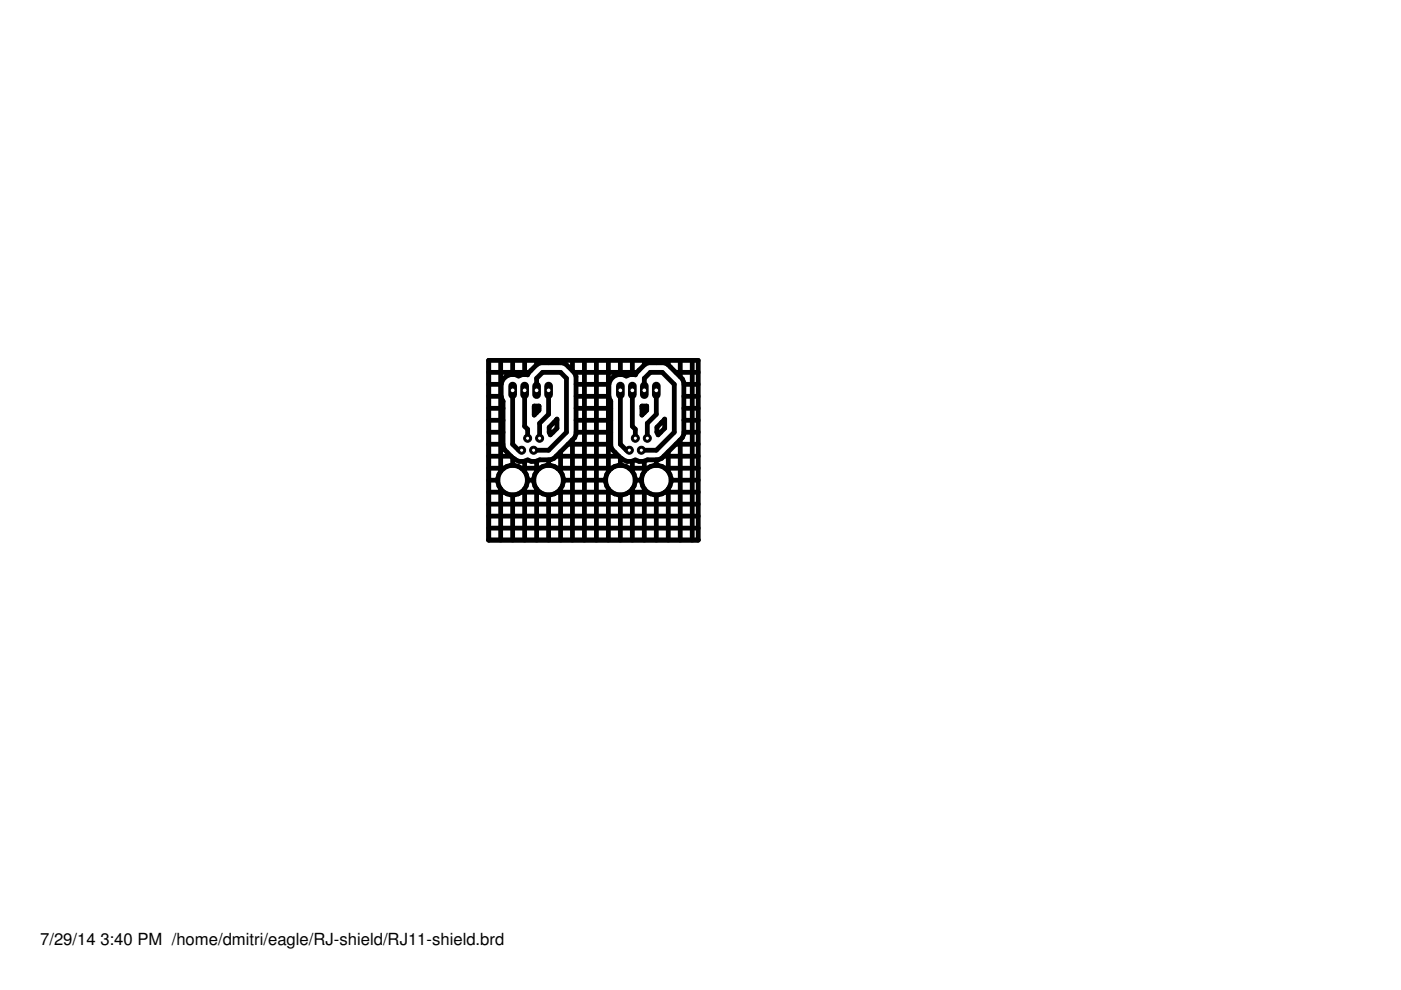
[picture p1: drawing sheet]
<svg xmlns="http://www.w3.org/2000/svg" width="297mm" height="210mm" viewBox="0 0 297 210" stroke-linecap="round" stroke-linejoin="round" font-family="sans-serif">
<g fill="none" stroke="#000" stroke-width="1">
<path d="M103.6 79h8.6M103.6 76.4h44.4v38.1h-44.4zM106.2 76.4v23.5M108.7 76.4v3M111.2 76.4v3M113.8 76.4v.9M116.3 76.4v.5M118.9 76.4v.5M121.4 76.4v2.2M121.7 79h13.3M123.9 76.4v38.1M126.4 76.4v38.1"/>
<path d="M129 76.4v23.5M130.2 79.8l.8-.4h1l.8 .3 .8-.3 1.1 .1 .2-.4 1.8-1.9 .8-.3h3.3l.8 .3 3.1 3.1 .3 .8v11l-.3 .7-4.4 4.4-.7 .3h-2.3l-.9 .3h-.9l-.8-.3a2.55 2.55 0 0 1-3-.3l-1.9-1.9-.3-.7v-9.5l-.4-.9v-2.8l.4-.9zM131.5 76.4v3M134.1 76.4v3M136.6 76.4v.9M139.1 76.4v.5M141.7 76.4v.9M143.3 79h4.7M144.2 76.4v3.5M146.8 76.4v38.1M103.6 99.3h3.2M103.6 96.7h4.8"/>
<path d="M103.6 94.2h3.1M103.6 91.7h3.1M103.6 89.1h3.1M103.6 86.6h3.1M103.6 84h2.7M103.6 81.5h2.7M106.6 80.5a2.47 2.47 0 0 1 3.4-.8l.7-.3 1.2 .1 .1-.4 1.9-1.9 .7-.3h4.7l.7 .3 1.8 1.9 .3 .7v12.3l-.3 .7-4.3 4.4-.8 .3h-2.3l-.8 .3h-1l-.7-.3a2.58 2.58 0 0 1-3.1-.3l-1.8-1.9-.3-.7v-9.5l-.4-.9v-2.8zM108.7 82.8v11.4l1.3 1.3h.6M108.7 97.1v1.6M110.5 99.3h3.9M111.2 82.8v7.6l.7 .6v1.9M111.2 97.8v2.1"/>
<path d="M113.3 86.1h1v.9l-1 1zM113.3 86.6h1M113.8 82.8v-2.6l1.2-1.2h3.9l1.2 1.2v11.5l-3.8 3.8h-3.2M113.8 86.1v1.4M113.8 97.8v2.1M116.3 82.8v5l-1.9 1.9v3.2M116.3 97.5v1.2M116.4 91.7h.8M117.9 96.7h13.3M117.9 89.1h.2M118.1 88.9v1.9l-1.4 1.4-.3-.6v-1zM118.2 99.3h11.5"/>
<path d="M118.9 95.8v4.1M120.4 94.2h9.1M121.4 93.3v21.2M122.1 91.7h7.4M122.1 89.1h7.4M122.1 86.6h7.4M122.1 84h7M122.1 81.5h7M129.5 85.1h.1M131.5 82.8v11.4l1.3 1.3h.6M131.5 97.1v1.6M133.4 99.3h3.9"/>
<path d="M134.1 82.8v7.6l.6 .6v1.9M134.1 97.8v2.1M136.1 86.1h1v.9l-1 1zM136.1 86.6h1M136.6 82.8v-2.6l1.3-1.2h2.5l2.6 2.5v10.2l-3.9 3.8h-3.1M136.6 86.1v1.4M136.6 97.8v2.1M139.1 82.8v5l-1.9 1.9v3.2M139.1 97.5v1.2M139.3 91.7h.8M140.3 89.6h.1M140.8 96.7h7.2"/>
<path d="M140.8 89.1h.1M140.9 88.9v1.9l-1.4 1.4-.2-.6v-1zM141 99.3h7M141.7 95.8v4.1M143.3 94.2h4.7M144.2 93.3v21.2M145 91.7h3M145 89.1h3M145 86.6h3M145 84h3M145 81.5h3M103.6 112h44.4"/>
<path d="M103.6 109.4h44.4M103.6 106.9h44.4M103.6 104.4h3.2M103.6 101.8h2M106.2 103.7v10.8M108.7 104.9v9.6M110.5 104.4h3.9M111.2 103.7v10.8M111.8 101.8h1.4M113.8 103.7v10.8M116.3 104.9v9.6M118.2 104.4h11.5"/>
<path d="M118.9 103.7v10.8M119.4 101.8h9M129 103.7v10.8M131.5 104.9v9.6M133.4 104.4h3.9M134.1 103.7v10.8M134.7 101.8h1.3M136.6 103.7v10.8M139.1 104.9v9.6M141 104.4h7M141.7 103.7v10.8M142.3 101.8h5.7"/>
<circle cx="108.7" cy="101.8" r="3.1"/>
<circle cx="116.3" cy="101.8" r="3.1"/>
<circle cx="131.5" cy="101.8" r="3.1"/>
<circle cx="139.2" cy="101.8" r="3.2"/>
</g>
<circle cx="133.4" cy="95.5" r=".85" fill="#000" stroke="#000" stroke-width=".21"/>
<circle cx="133.4" cy="95.5" r=".44" fill="#fff" stroke="#000" stroke-width=".21"/>
<circle cx="134.7" cy="92.9" r=".85" fill="#000" stroke="#000" stroke-width=".21"/>
<circle cx="134.7" cy="92.9" r=".44" fill="#fff" stroke="#000" stroke-width=".21"/>
<circle cx="136" cy="95.5" r=".85" fill="#000" stroke="#000" stroke-width=".21"/>
<circle cx="136" cy="95.5" r=".44" fill="#fff" stroke="#000" stroke-width=".21"/>
<circle cx="137.2" cy="92.9" r=".85" fill="#000" stroke="#000" stroke-width=".21"/>
<circle cx="137.2" cy="92.9" r=".44" fill="#fff" stroke="#000" stroke-width=".21"/>
<circle cx="110.6" cy="95.5" r=".85" fill="#000" stroke="#000" stroke-width=".21"/>
<circle cx="110.6" cy="95.5" r=".44" fill="#fff" stroke="#000" stroke-width=".21"/>
<circle cx="111.9" cy="92.9" r=".85" fill="#000" stroke="#000" stroke-width=".21"/>
<circle cx="111.9" cy="92.9" r=".44" fill="#fff" stroke="#000" stroke-width=".21"/>
<circle cx="113.1" cy="95.5" r=".85" fill="#000" stroke="#000" stroke-width=".21"/>
<circle cx="113.1" cy="95.5" r=".44" fill="#fff" stroke="#000" stroke-width=".21"/>
<circle cx="114.4" cy="92.9" r=".85" fill="#000" stroke="#000" stroke-width=".21"/>
<circle cx="114.4" cy="92.9" r=".44" fill="#fff" stroke="#000" stroke-width=".21"/>
<path d="M139.1 81.9v1.8" fill="none" stroke="#000" stroke-width="1.8"/>
<circle cx="139.1" cy="82.8" r=".51" fill="#fff" stroke="#000" stroke-width=".21"/>
<path d="M136.6 81.9v1.8" fill="none" stroke="#000" stroke-width="1.8"/>
<circle cx="136.6" cy="82.8" r=".51" fill="#fff" stroke="#000" stroke-width=".21"/>
<path d="M134.1 81.9v1.8" fill="none" stroke="#000" stroke-width="1.8"/>
<circle cx="134.1" cy="82.8" r=".51" fill="#fff" stroke="#000" stroke-width=".21"/>
<path d="M131.5 81.9v1.8" fill="none" stroke="#000" stroke-width="1.8"/>
<circle cx="131.5" cy="82.8" r=".51" fill="#fff" stroke="#000" stroke-width=".21"/>
<path d="M116.3 81.9v1.8" fill="none" stroke="#000" stroke-width="1.8"/>
<circle cx="116.3" cy="82.8" r=".51" fill="#fff" stroke="#000" stroke-width=".21"/>
<path d="M113.8 81.9v1.8" fill="none" stroke="#000" stroke-width="1.8"/>
<circle cx="113.8" cy="82.8" r=".51" fill="#fff" stroke="#000" stroke-width=".21"/>
<path d="M111.2 81.9v1.8" fill="none" stroke="#000" stroke-width="1.8"/>
<circle cx="111.2" cy="82.8" r=".51" fill="#fff" stroke="#000" stroke-width=".21"/>
<path d="M108.7 81.9v1.8" fill="none" stroke="#000" stroke-width="1.8"/>
<circle cx="108.7" cy="82.8" r=".51" fill="#fff" stroke="#000" stroke-width=".21"/>
<g font-size="3.5">
<text x="8.5" y="200.4">7/29/14</text>
<text x="21.3" y="200.4">3:40 PM /home/dmitri/eagle/RJ-shield/RJ11-shield.brd</text>
</g>
</svg>
